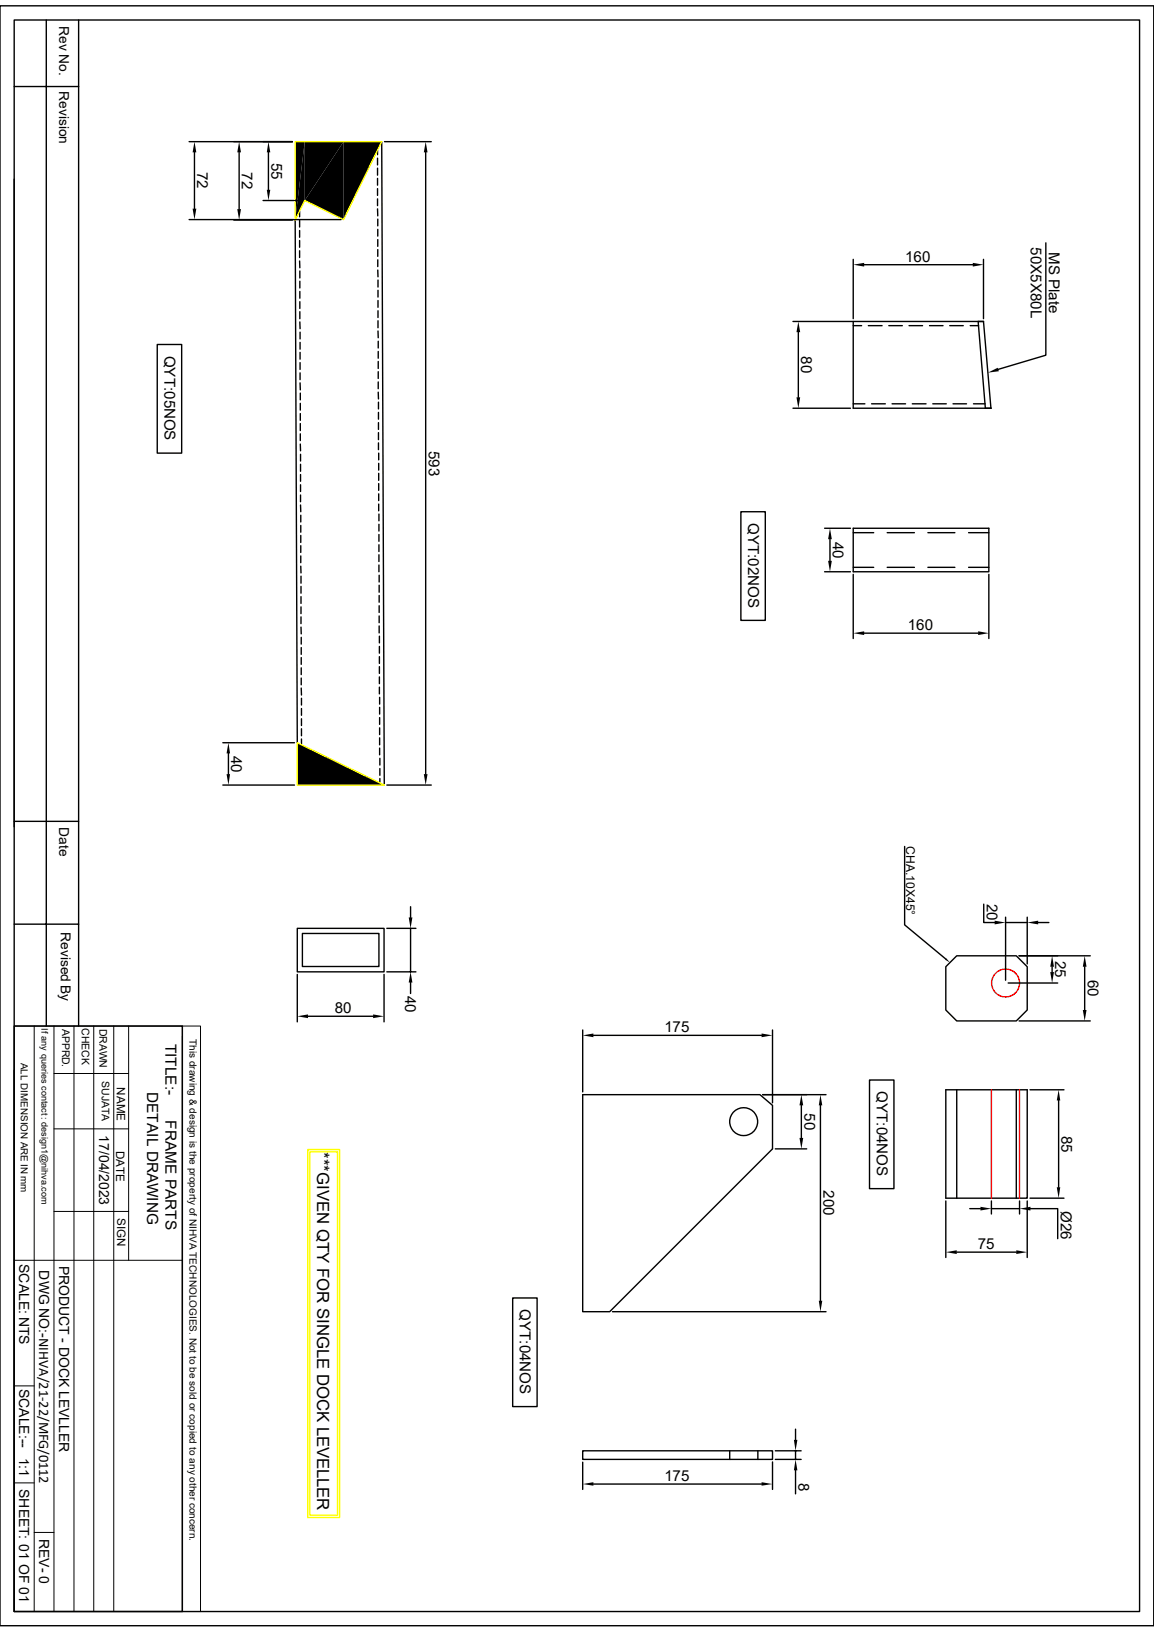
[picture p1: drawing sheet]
<svg xmlns="http://www.w3.org/2000/svg" width="210mm" height="297mm" viewBox="0 0 210 297" stroke-linecap="round" stroke-linejoin="round" font-family="sans-serif">
<g fill="none" stroke="#000" stroke-width=".25">
<path d="M0 1.1h210v294.8h-210zM2.6 3.6h204.8v289.7h-204.8zM2.6 15.7h11.7M8.4 3.6v183.1M14.3 3.6v183.1M2.6 32.6v117.9M34.4 25.8h18.8M34.4 40h27.7M35.4 27.7v10.3M43.5 27.7v10.4M47.9 36.5h7M48.9 27.7v6.8"/>
<path d="M54.5 38.4v1.1M68.7 38v1.3M68.7 28.8v1.2M68.7 30.6v1.3M68.7 32.5v1.2M68.7 34.3v1.3M68.7 36.2v1.2M68.7 27.4v.8M68.7 39.9v1.2M69.5 25.8l.4 117.1M70 25.8h8.5M77.5 27.7v113.2"/>
<path d="M42.5 40h10.7M53.7 40l.4 95.2M54.5 47.5l.1 1.2M54.5 40.1v1.2M54.5 42v1.2M54.5 43.8v1.2M54.5 45.6v1.3M54.6 58.6v1.2M54.6 49.3v1.3M54.6 51.2v1.2M54.6 53v1.3M54.6 54.9v1.2"/>
<path d="M54.6 56.7v1.3M68.7 49.1l.1 1.3M68.7 41.7v1.3M68.7 43.6v1.2M68.7 45.4v1.3M68.7 47.3v1.2M68.8 51v1.2M68.8 52.8v1.3M68.8 54.7v1.2M68.8 56.6v1.2M68.8 58.4v1.2M144.3 58.5h10.9"/>
<path d="M155.3 47.2v10.8M155.3 58.5h23.7l1.3 15.8h-25zM155.3 59.3h1.5M157.3 48.2h19.7M158 59.3h2.5M161.8 59.3h2.4M165.4 59.3h2.5M169.2 59.3h2.4M172.8 59.3h2.5M176.6 59.3h1.5M178 58.5l1.3 15.8M179 47.2v10.8"/>
<path d="M190.3 44.2v20.4l-8.6 2.6M28.6 62.7h4.5v19.8h-4.5zM54.6 69.7l.1 1.3M54.6 60.5v1.2M54.6 62.3v1.2M54.6 64.1v1.3M54.6 66v1.2M54.6 67.9v1.2M54.7 71.5v1.3M54.7 73.4v1.2M54.7 75.3v1.2M54.7 77.1v1.3"/>
<path d="M54.7 79v1.2M68.8 60.2v1.3M68.8 71.4l.1 1.2M68.8 62.1v1.2M68.8 64v1.2M68.8 65.8v1.3M68.8 67.6v1.3M68.8 69.5v1.2M68.9 73.2v1.2M68.9 75.1v1.2M68.9 76.9v1.2M68.9 78.7v1.3"/>
<path d="M144.3 74.3h10.5M145.3 60.5v11.8M155.3 73.5h2.1M158.6 73.5h2.5M162.3 73.5h2.5M166 73.5h2.5M169.8 73.5h2.4M173.4 73.5h2.5M177.2 73.5h2.1M54.7 80.8v1.2M54.7 91.9v1.2M54.7 82.7v1.2"/>
<path d="M54.7 84.5v1.3M54.7 86.4v1.2M54.7 88.2v1.3M54.7 90.1v1.2M54.7 93.8v1.2M54.7 95.6v1.3M54.7 97.5v1.2M54.7 99.3v1.2M68.9 80.6v1.2M68.9 82.5v1.2M68.9 84.3v1.3M68.9 86.1v1.3"/>
<path d="M68.9 88v1.2M68.9 89.9v1.2M68.9 91.7v1.3M69 93.6v1.2M69 95.4v1.2M69 97.3v1.2M69 99.1v1.3M134.8 93.1h4.5v19.8h-4.5zM150.1 96.1h4.7M151 98.1v4M155.3 96.1h24.7v8h-24.7zM155.3 96.9h3.7"/>
<path d="M161.5 96.9h4.9M168.9 96.9h4.9M176.3 96.9h3.7M54.7 103l.1 1.3M54.7 101.2v1.2M54.8 114.1v1.3M54.8 104.9v1.2M54.8 106.7v1.3M54.8 108.6v1.2M54.8 110.4v1.3M54.8 112.3v1.2M54.8 116v1.2"/>
<path d="M54.8 117.9v1.2M54.8 119.7v1.2M69 101v1.2M69 102.8v1.3M69 104.7v1.2M69 106.5v1.3M69 108.4v1.2M69 110.2v1.3M69 112.1v1.2M69 113.9v1.3M69 115.8v1.2M69 117.6v1.3"/>
<path d="M69 119.5v1.2M150.1 104.1h4.7M155.3 104.5v11.7M155.3 103.3h3.7M157.3 115.2h20.7M161.5 103.3h4.9M168.9 103.3h4.9M176.3 103.3h3.7M180 104.5v11.7M40.6 135.2h13M41.6 137.1v3.8M54.8 125.2l.1 1.3"/>
<path d="M54.8 121.5v1.3M54.8 123.4v1.2M54.9 127.1v1.2M54.9 128.9v1.3M54.9 130.8v1.2M54.9 132.6v1.3M54.9 134.5v1.1M69 121.3v1.3M69 123.2v1.2M69 125.1v1.2M69.1 126.9v1.2M69.1 128.7v1.3"/>
<path d="M69.1 130.6v1.2M69.1 132.5v1.2M69.1 134.3v1.3M69.1 136.1v1.3M69.1 138v1.2M69.1 139.9v1.2M2.6 149.5h11.7M40.6 142.9h13M69.1 141.7v.8M70.4 142.9h8.1M164.6 154.1v14.2l7.5 6.2M2.6 168.2h11.7"/>
<path d="M54.1 169h15.8v7.9h-15.8zM54.1 177.3v8.7M55 169.9h14v6h-14zM69.9 177.3v8.7M70.4 169h5.3M70.4 176.9h5.3M74.7 165v2M74.7 169v7.9M74.7 178.8v2M172.1 175.9l2-2h10.9l1.9 2v7.9l-1.9 2h-10.9l-2-2zM179 164.5v3.4h2M183 166.9v11.5"/>
<path d="M183 167.9h3.9M183.5 178.9h9M185.5 173.9h12.9M186.9 166.9v8.5M188.9 167.9h2M191.5 175.9v1M197.4 175.9v7.9M2.6 186.7h30.6v106.6h-30.6zM2.6 194.8v98.5M56 185h11.9M106 199.2h32.3l2.3 2v7.9l-29.6 29.6h-5zM106 187.5v11.2"/>
<path d="M108 188.4h30.6M138.8 199.2h11.5M140.6 187.5v13.2M158.2 196.6h4.5v19.7h-4.5zM172.1 198.3h14.8v19.8h-14.8zM174.1 198.3v19.8M185 198.3v19.8M185.5 185.8h12.9M187.5 198.3h6.1M141.1 209.1h5.7M145.8 201.2v5.9M149.3 201.2v35.5"/>
<path d="M172.1 218.6v10.3M176.5 220h1.9M180.4 218.6v2.3M180.4 220h5.1M185.5 218.6v2.3M186.9 218.6v10.3M187.5 218.1h6.1M187.5 220h5v5.4M192.7 200.3v15.8M93.3 236.2h4.4v19.8h-4.4zM111.5 238.7h38.8M174.1 227.9h10.9"/>
<path d="M106 264h34.6v1.6h-34.6zM106 266.1v5M108 270.1h30.6M132.8 264v1.6M137.9 264v1.6M140.6 266.1v5M141.1 264h4.7M141.1 265.6h4.7M144.8 260.1v1.9M144.8 264v1.6M144.8 267.6v4.3"/>
<circle cx="135.3" cy="204.1" r="2.54"/>
</g>
<g fill="#000">
<path d="M35.4 25.8l.3 1.9h-.6zM35.1 38h.6l-.3 2zM43.5 25.8l.4 1.9h-.7zM43.2 38.1h.7l-.4 1.9zM48.9 25.8l.3 1.9h-.6zM48.6 34.5h.6l-.3 2zM53.7 25.8h1.8l-1.8 14.2zM55.5 25.8v10.7l-1.8 3.5zM55.5 25.8h7l-7 10.7zM62.5 25.8v14.2l-7-3.5zM62.5 25.8h7l-7 14.2zM77.5 25.8l.3 1.9h-.7z"/>
<path d="M155.3 48.2l2-.4v.7zM177 47.8l2 .4-2 .3zM145.3 58.5l.3 2h-.7zM144.9 72.3h.7l-.3 2zM179.8 67.8l1.8-.9 .2 .7zM151 96.1l.4 2h-.7zM150.7 102.1h.7l-.4 2zM155.3 115.2l2-.3v.7zM178 114.9l2 .3-2 .4zM41.6 135.2l.3 1.9h-.7zM41.2 140.9h.7l-.3 2zM54.1 135.2l15.8 7.7h-15.8z"/>
<path d="M77.1 140.9h.7l-.3 2zM74.4 167h.7l-.4 2zM74.7 176.9l.4 1.9h-.7zM172.2 174.4l.7 .8-.9-.5zM181 167.6l2 .3-2 .3zM186.9 167.9l2-.3v.6zM191.5 173.9l.3 2h-.7zM191.1 176.9h.7l-.3 2zM197.4 173.9l.3 2h-.6zM54.1 185l1.9-.4v.7zM67.9 184.6l2 .4-2 .3zM106 188.4l2-.3v.7z"/>
<path d="M138.6 188.1l2 .3-2 .4zM197.1 183.8h.6l-.3 2zM145.8 199.2l.4 2h-.7zM145.5 207.1h.7l-.4 2zM149.3 199.2l.3 2h-.6zM178.4 219.6l2 .4-2 .3zM185.5 220l2-.4v.7zM192.7 198.3l.3 2h-.7zM192.3 216.1h.7l-.3 2zM149 236.7h.6l-.3 2zM172.1 227.9l2-.4v.7zM185 227.5l1.9 .4-1.9 .3z"/>
<path d="M106 270.1l2-.4v.7zM138.6 269.7l2 .4-2 .3zM144.5 262h.6l-.3 2zM144.8 265.6l.3 2h-.6z"/>
</g>
<g fill="none" stroke="#f00" stroke-width=".25">
<path d="M180.4 198.3v19.8M185.5 198.3v19.8"/>
<circle cx="183" cy="178.9" r="2.54"/>
</g>
<g fill="none" stroke="#000" stroke-width=".18">
<path d="M2.6 186.7h30.6M6.2 186.7v106.6M9.8 195.4h13.6M9.8 186.7v106.6M13.5 186.7v106.6M17.1 186.7v106.6M20.7 186.7v106.6M23.4 186.7v42.7M33.2 186.7h3.3v106.6h-3.3zM33.2 188.6v104.7M9.8 205.4h13.6M2.6 229.4h30.6"/>
<path d="M9.8 220.5h13.6M2.6 252.2h3.6M2.6 269.9h3.6M6.2 278.9h3.6"/>
</g>
<path d="M53.7 25.8h15.8l-7 14.2-7-3.5-1.8 3.5zM54.1 135.2l15.8 7.7h-15.8zM56 209.2h5.8v67h-5.8zM56.4 209.6h5v66.2h-5z" fill="none" stroke="#ff0" stroke-width=".25"/>
<text font-size="3" x="57.7" y="209.7" transform="rotate(90 57.7 209.7)">***GIVEN QTY FOR SINGLE DOCK LEVELLER</text>
<g font-size="2.8">
<text x="49.4" y="29.6" transform="rotate(90 49.4 29.6)">55</text>
<text x="35.9" y="31.3" transform="rotate(90 35.9 31.3)">72</text>
<text x="44" y="31.4" transform="rotate(90 44 31.4)">72</text>
<text x="164.8" y="47.6">160</text>
<text x="187.6" y="45" transform="rotate(90 187.6 45)">50X5X80L</text>
<text x="190.9" y="45.8" transform="rotate(90 190.9 45.8)">MS Plate</text>
<text x="29.9" y="64.7" transform="rotate(90 29.9 64.7)">QYT:05NOS</text>
<text x="145.8" y="64.9" transform="rotate(90 145.8 64.9)">80</text>
<text x="78" y="82" transform="rotate(90 78 82)">593</text>
<text x="136.1" y="95.2" transform="rotate(90 136.1 95.2)">QYT:02NOS</text>
<text x="151.6" y="98.6" transform="rotate(90 151.6 98.6)">40</text>
<text x="165.2" y="114.7">160</text>
<text x="42.1" y="137.5" transform="rotate(90 42.1 137.5)">40</text>
<text x="179.6" y="164.5" transform="rotate(90 179.6 164.5)">20</text>
<text x="192" y="174.9" transform="rotate(90 192 174.9)">25</text>
<text x="197.9" y="178.3" transform="rotate(90 197.9 178.3)">60</text>
<text x="61" y="184.4">80</text>
<text x="73.7" y="181.3" transform="rotate(90 73.7 181.3)">40</text>
<text x="30.1" y="190" transform="rotate(90 30.1 190)">TITLE:-</text>
<text x="120.9" y="187.9">175</text>
<text x="26.8" y="198.7" transform="rotate(90 26.8 198.7)">DETAIL DRAWING</text>
<text x="30.1" y="203.9" transform="rotate(90 30.1 203.9)">FRAME PARTS</text>
<text x="146.4" y="202.6" transform="rotate(90 146.4 202.6)">50</text>
<text x="159.6" y="198.6" transform="rotate(90 159.6 198.6)">QYT:04NOS</text>
<text x="193.2" y="206.7" transform="rotate(90 193.2 206.7)">85</text>
<text x="149.9" y="216.7" transform="rotate(90 149.9 216.7)">200</text>
<text x="193.1" y="220.3" transform="rotate(90 193.1 220.3)">Ø26</text>
<text x="178" y="227.4">75</text>
<text x="94.6" y="238.2" transform="rotate(90 94.6 238.2)">QYT:04NOS</text>
<text x="120.9" y="269.5">175</text>
<text x="145.3" y="269.9" transform="rotate(90 145.3 269.9)">8</text>
</g>
<g font-size="2.5">
<text x="10.8" y="4.7" transform="rotate(90 10.8 4.7)">Rev No.</text>
<text x="10.8" y="16.6" transform="rotate(90 10.8 16.6)">Revision</text>
<text x="10.8" y="150.6" transform="rotate(90 10.8 150.6)">Date</text>
<text x="11" y="169.6" transform="rotate(90 11 169.6)">Revised By</text>
<text x="18.1" y="206.6" transform="rotate(90 18.1 206.6)">17/04/2023</text>
<text x="3.5" y="230" transform="rotate(90 3.5 230)">SCALE: NTS</text>
<text x="7.1" y="231.2" transform="rotate(90 7.1 231.2)">DWG NO:-NIHVA/21-22/MFG/0112</text>
<text x="10.8" y="230.3" transform="rotate(90 10.8 230.3)">PRODUCT - DOCK LEVLLER</text>
<text x="3.5" y="252.7" transform="rotate(90 3.5 252.7)">SCALE:--</text>
<text x="3.5" y="265.3" transform="rotate(90 3.5 265.3)">1:1</text>
<text x="3.5" y="271" transform="rotate(90 3.5 271)">SHEET: 01 OF 01</text>
<text x="7.2" y="280" transform="rotate(90 7.2 280)">REV- 0</text>
</g>
<text font-size="2.2" x="164.9" y="154" transform="rotate(90 164.9 154)">CHA.10X45°</text>
<g font-size="2.1">
<text x="21.3" y="197.9" transform="rotate(90 21.3 197.9)">NAME</text>
<text x="21.1" y="209.4" transform="rotate(90 21.1 209.4)">DATE</text>
<text x="21.3" y="221.7" transform="rotate(90 21.3 221.7)">SIGN</text>
</g>
<g font-size="1.9">
<text x="11.3" y="187.2" transform="rotate(90 11.3 187.2)">APPRD.</text>
<text x="14.9" y="187.1" transform="rotate(90 14.9 187.1)">CHECK</text>
<text x="18.1" y="187.2" transform="rotate(90 18.1 187.2)">DRAWN</text>
<text x="18.5" y="196.8" transform="rotate(90 18.5 196.8)">SUJATA</text>
</g>
<g font-size="1.8">
<text x="34.5" y="189.1" transform="rotate(90 34.5 189.1)">This drawing &amp; design is the property of NIHVA TECHNOLOGIES. Not to be sold or copied to any other concern.</text>
<text x="3.8" y="193.4" transform="rotate(90 3.8 193.4)">ALL DIMENSION ARE IN mm</text>
</g>
<text font-size="1.7" x="7.5" y="187.2" transform="rotate(90 7.5 187.2)">If any queries contact : design1@nihva.com</text>
</svg>
